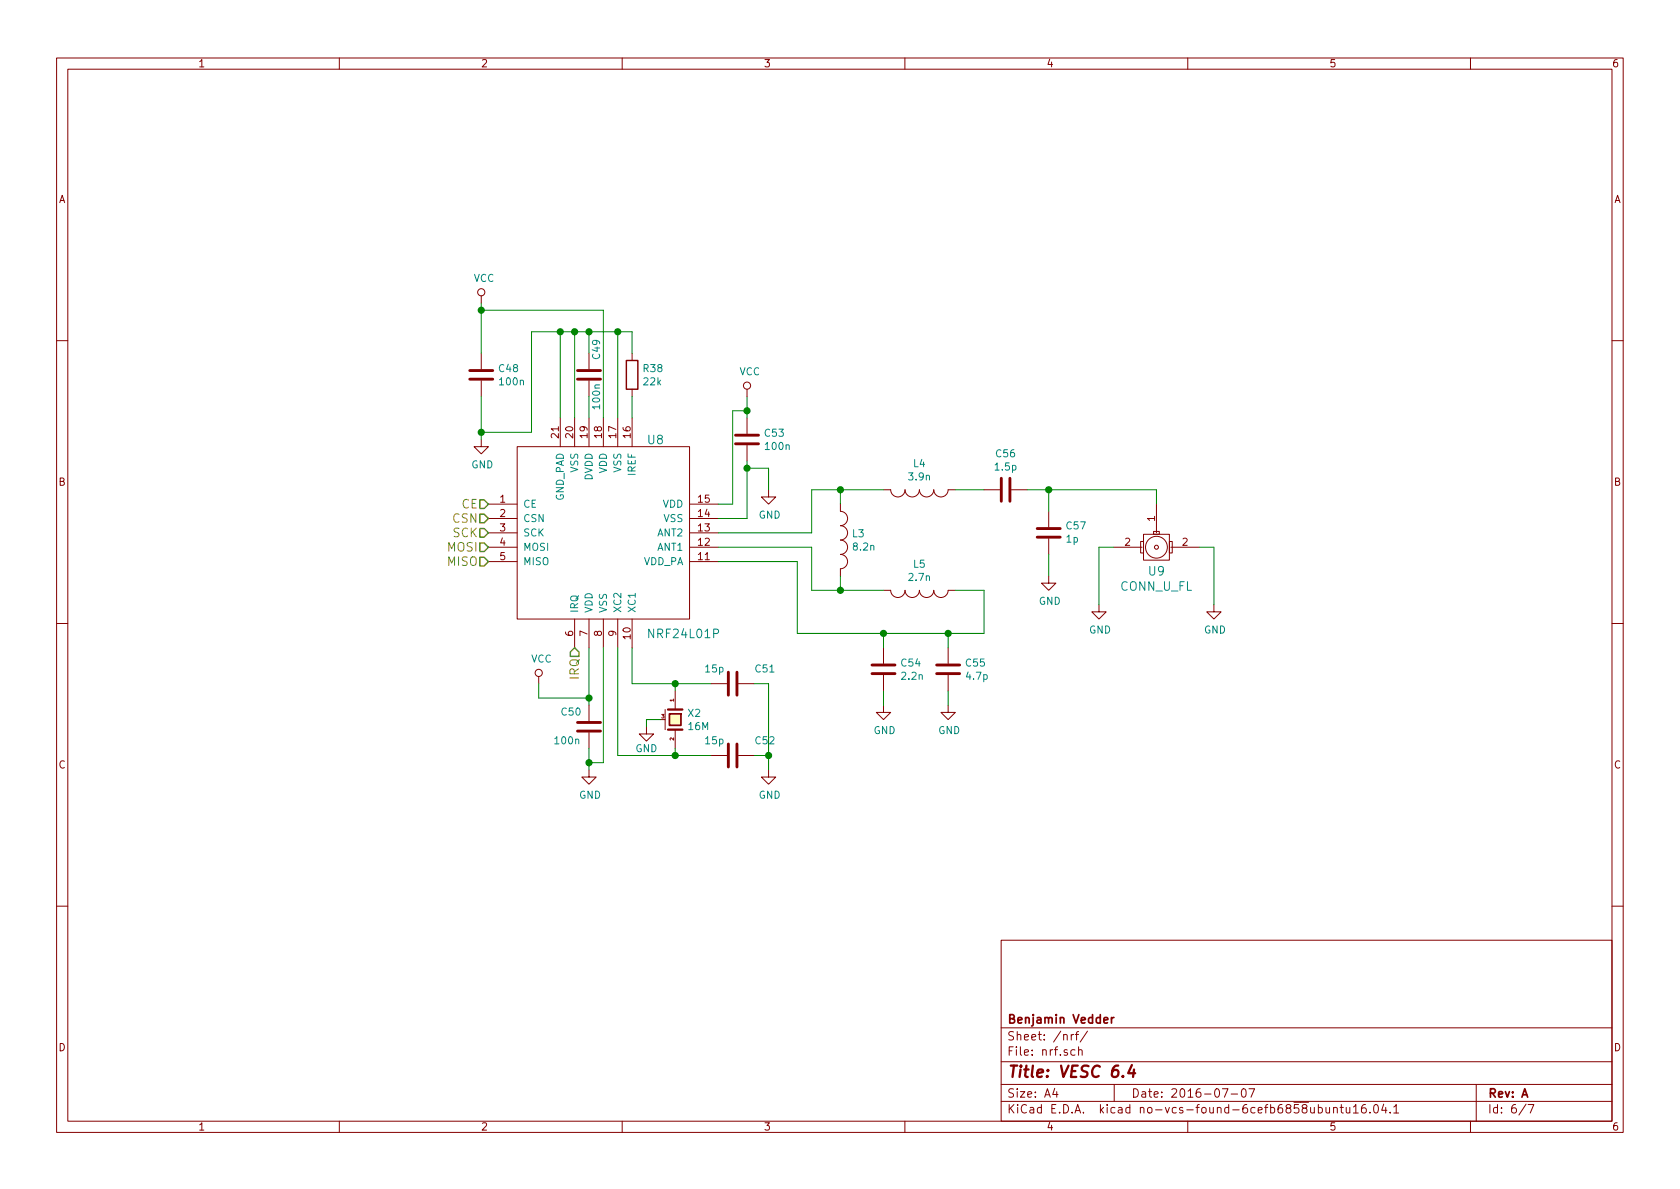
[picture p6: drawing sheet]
<svg xmlns="http://www.w3.org/2000/svg" width="297mm" height="210mm" viewBox="0 0 297 210" stroke-linecap="round" stroke-linejoin="round" font-family="sans-serif">
<g fill="none" stroke="#840000" stroke-width=".18">
<path d="M10 10.3h277v189.9h-277zM12 12.2h273v186.1h-273zM60 10.3v1.9M110 10.3v1.9M160 10.3v1.9M210 10.3v1.9M260 10.3v1.9M85.1 52.3v1.3M10 60.2h2M85.1 77.7v1.3h1.3l-1.3 1.3-1.3-1.3h1.3M85.1 62.5v2.8M85.1 67.3v2.8"/>
<path d="M91.4 79h30.5v30.5h-30.5zM99.1 73.9v5.1M101.6 73.9v5.1M104.1 62.5v2.8M104.1 67.3v2.8M104.1 73.9v5.1M106.7 73.9v5.1M109.2 73.9v5.1M111.8 62.5v1.2M111.8 68.8v1.3M111.8 73.9v5.1M132.1 68.8v1.3"/>
<path d="M132.1 73.9v2.8M132.1 78.7v2.8M285 60.2h2M86.4 89.1h5M86.4 91.7h5M86.4 94.2h5M86.4 96.8h5M86.4 99.3h5M121.9 89.1h5.1M121.9 91.7h5.1M121.9 94.2h5.1M121.9 96.8h5.1"/>
<path d="M121.9 99.3h5.1M135.9 86.6v1.3h1.3l-1.3 1.2-1.3-1.2h1.3M148.6 89.1v1.3a1.27 1.27 0 0 1 1.3 1.3 1.27 1.27 0 0 1-1.3 1.3 1.27 1.27 0 0 1 1.3 1.2 1.27 1.27 0 0 1-1.3 1.3 1.27 1.27 0 0 1 1.3 1.3 1.27 1.27 0 0 1-1.3 1.2 1.27 1.27 0 0 1 1.3 1.3 1.27 1.27 0 0 1-1.3 1.3v1.2M156.2 86.6h1.3a1.27 1.27 0 0 0 1.2 1.3 1.27 1.27 0 0 0 1.3-1.3 1.27 1.27 0 0 0 1.3 1.3 1.27 1.27 0 0 0 1.3-1.3 1.27 1.27 0 0 0 1.2 1.3 1.27 1.27 0 0 0 1.3-1.3 1.27 1.27 0 0 0 1.3 1.3 1.27 1.27 0 0 0 1.2-1.3h1.3M174 86.6h2.8M178.8 86.6h2.8M185.4 90.4v2.8M185.4 95.2v2.8M196.8 96.8h5.1M201.7 95.8h.5v2h-.5zM202.2 94.5h4.6v4.6h-4.6zM204 94h1v.5h-1z"/>
<path d="M204.5 96.8h.1M204.5 89.1v5.1M206.8 95.8h.5v2h-.5zM207 96.8h5.1M10 110.3h2M95.2 119.6v1.3M101.6 109.5v5M104.1 109.5v5M106.7 109.5v5M109.2 109.5v5M111.8 109.5v5M156.2 104.4h1.3a1.27 1.27 0 0 0 1.2 1.3 1.27 1.27 0 0 0 1.3-1.3 1.27 1.27 0 0 0 1.3 1.3 1.27 1.27 0 0 0 1.3-1.3 1.27 1.27 0 0 0 1.2 1.3 1.27 1.27 0 0 0 1.3-1.3 1.27 1.27 0 0 0 1.3 1.3 1.27 1.27 0 0 0 1.2-1.3h1.3"/>
<path d="M156.2 114.5v2.8M156.2 119.4v2.8M167.6 114.5v2.8M167.6 119.4v2.8M185.4 101.8v1.3h1.3l-1.3 1.3-1.3-1.3h1.3M194.3 106.9v1.3h1.3l-1.3 1.3-1.3-1.3h1.3M214.6 106.9v1.3h1.3l-1.3 1.3-1.2-1.3h1.2M285 110.3h2M104.1 136.1v1.3h1.3l-1.3 1.3-1.2-1.3h1.2M104.1 124.7v2.8M104.1 129.5v2.8M114.3 128.5v1.3h1.3l-1.3 1.3-1.3-1.3h1.3"/>
<path d="M117.6 125.5v3.5M119.4 122.2v3.3M119.4 129v3.3M125.7 120.9h2.8M125.7 133.6h2.8M130.6 120.9h2.7M130.6 133.6h2.7M135.9 136.1v1.3h1.3l-1.3 1.3-1.3-1.3h1.3M156.2 124.7v1.3h1.3l-1.3 1.2-1.3-1.2h1.3M167.6 124.7v1.3h1.3l-1.3 1.2-1.2-1.2h1.2M10 160.2h2M177 166.3h108v32h-108z"/>
<path d="M285 160.2h2M60 198.3v1.9M110 198.3v1.9M160 198.3v1.9M177 194.8h108M177 191.8h108M177 187.8h108M177 181.8h108M186.5 192.5l-.4 1h1M186.8 193v1M189.4 182.9v1M189.8 182.9l-.4 .3"/>
<path d="M190.1 185.7l-.5-.1-.3 .3 .1 .6 .2 .1 .5-.1M190.1 182.9h.6M190.7 185.7l.2-.1 .4 .1v.9M190.7 182.4l-.4 .2v1.3M190.7 185.1v1.5M192.3 182.3l-1.3 2M197 191.8v3M210 198.3v1.9M216.1 192.5h1l-.6 1.5M217.7 193.5h1.1M219.6 192.7l.4-.2a.94 .94 0 0 1 0 1.5 .82 .82 0 0 1-.4-1.3zM220.8 192.5h1l-.6 1.5"/>
<path d="M233.1 195.9l.4-.1 .3 .3-.1 .6-.2 .1-.4-.1M233.1 195.3v1.5M234.4 195.8l.1 .9 .4 .1 .2-.1M235.1 195.8v1M235.8 196l.1-.1a.37 .37 0 0 1 .5 .1v.8M235.8 195.8v1M236.9 195.8h.6M237.2 195.3v1.3l.3 .2M238 195.8l.1 .9 .3 .1 .3-.1M238.7 195.8v1M239.3 195.8l.4-.5v1.5M239.3 196.8h.9"/>
<path d="M241.4 195.3a.62 .62 0 0 0-.7 .7l.1 .7 .2 .1 .5-.1 .1-.5-.2-.2-.4-.1-.3 .3M242.2 196.7v.1M243 195.5l.4-.2a.94 .94 0 0 1 0 1.5l-.5-.3v-.6zM244.7 195.2l-.4 1.1h.9M245 195.8v1M245.8 196.7v.1M246.4 195.8l.5-.5v1.5M246.4 196.8h.9M260 198.3v1.9M261 191.8v6.5M269.8 195.2l-1.2 2M270.2 195.3h1l-.6 1.5"/>
<circle cx="85.1" cy="51.7" r=".63"/>
<circle cx="132.1" cy="68.2" r=".63"/>
<circle cx="204.5" cy="96.8" r=".36"/>
<circle cx="204.5" cy="96.8" r="1.93"/>
<circle cx="95.2" cy="119" r=".63"/>
</g>
<path d="M118.1 125.5h2.5M118.1 129h2.5M200.1 188.3l-.6 1.5h1.2M200.5 189.1l-.2 1.3" fill="none" stroke="#840000" stroke-width=".41"/>
<path d="M118.4 126.2h2v2.1h-2zM196.5 179.9v1M197 179.9l-.5 .3M195.2 180.4l.7-.1-.1-.3-.4-.1-.2 .2v.7h.6" fill="none" stroke="#840000" stroke-width=".3"/>
<path d="M84.8 88.4h.8l.8 .7-.8 .8h-.8zM84.8 90.9h.8l.8 .8-.8 .8h-.8zM84.8 93.5h.8l.8 .7-.8 .8h-.8zM84.8 96h.8l.8 .8-.8 .7h-.8zM84.8 98.5h.8l.8 .8-.8 .8h-.8zM101.6 114.5l.8 .8v.8h-1.6v-.8z" fill="none" stroke="#848400" stroke-width=".25"/>
<g fill="none" stroke="#840000" stroke-width=".51">
<path d="M83.1 67.1h4M83.1 65.5h4M102.1 67.1h4.1M102.1 65.5h4.1M130 78.5h4.1M130 77h4.1M177 84.6v4M178.6 84.6v4M183.4 93.5h4.1M183.4 95h4.1M128.8 118.9v4M130.3 118.9v4"/>
<path d="M154.2 119.1h4M154.2 117.6h4M165.6 119.1h4.1M165.6 117.6h4.1M102.1 127.8h4.1M102.1 129.3h4.1M128.8 131.6v4M130.3 131.6v4"/>
</g>
<path d="M110.7 63.7h2.1v5.1h-2.1z" fill="none" stroke="#840000" stroke-width=".25"/>
<g fill="none" stroke="#008400" stroke-width=".18">
<path d="M85.1 54.9h21.6v19M85.1 53.6v8.9M99.1 58.7v15.2M101.6 58.7v15.2M104.1 58.7v3.8M109.2 58.7v15.2M85.1 70.1v7.6M104.1 70.1v3.8M111.8 62.5v-3.8h-17.8v17.7h-8.9M111.8 70.1v3.8M132.1 70.1v3.8M132.1 72.6h-2.6v16.5h-2.5"/>
<path d="M127 96.8h16.5v7.6h12.7M127 99.3h14v12.7h33v-7.6h-5.1M132.1 81.5v10.2h-5.1M132.1 82.8h3.8v3.8M148.6 86.6v2.5M156.2 86.6h-12.7v7.6h-16.5M168.9 86.6h5.1M181.6 86.6h22.9v2.5M185.4 86.6v3.8M185.4 98v3.8M196.8 96.8h-2.5v10.1M212.1 96.8h2.5v10.1"/>
<path d="M104.1 114.5v10.2M106.7 114.5v20.4h-2.6M109.2 114.5v19.1h16.5M111.8 114.5v6.4h13.9M148.6 101.8v2.6M156.2 112v2.5M167.6 112v2.5M95.2 120.9v2.5h8.9M104.1 132.3v3.8M116.8 127.2h-2.5v1.3M119.4 120.9v1.3M119.4 132.3v1.3"/>
<path d="M133.3 120.9h2.6v15.2M133.3 133.6h2.6M156.2 122.2v2.5M167.6 122.2v2.5"/>
</g>
<g fill="#008400" stroke="#008400" stroke-width=".25">
<circle cx="85.1" cy="76.4" r=".51"/>
<circle cx="109.2" cy="58.7" r=".51"/>
<circle cx="101.6" cy="58.7" r=".51"/>
<circle cx="99.1" cy="58.7" r=".51"/>
<circle cx="104.1" cy="58.7" r=".51"/>
<circle cx="85.1" cy="54.9" r=".51"/>
<circle cx="132.1" cy="82.8" r=".51"/>
<circle cx="132.1" cy="72.6" r=".51"/>
<circle cx="104.1" cy="134.9" r=".51"/>
<circle cx="104.1" cy="123.4" r=".51"/>
<circle cx="119.4" cy="120.9" r=".51"/>
<circle cx="119.4" cy="133.6" r=".51"/>
<circle cx="135.9" cy="133.6" r=".51"/>
<circle cx="148.6" cy="104.4" r=".51"/>
<circle cx="148.6" cy="86.6" r=".51"/>
<circle cx="156.2" cy="112" r=".51"/>
<circle cx="167.6" cy="112" r=".51"/>
<circle cx="185.4" cy="86.6" r=".51"/>
</g>
<path d="M118.4 126.2h2v2.1h-2z" fill="#ffffc2" stroke="#ffffc2" stroke-width=".18"/>
<text font-size="2.8" fill="#840000" x="178" y="190.5">Title: VESC 6.4</text>
<g font-size="2.1" fill="#008484">
<text x="114.6" y="78.6">U8</text>
<text x="203.1" y="101.8">U9</text>
<text x="198.1" y="104.5">CONN_U_FL</text>
<text x="115" y="112.8">NRF24L01P</text>
</g>
<g font-size="2.1" fill="#848400">
<text x="81.6" y="89.9">CE</text>
<text x="80.1" y="92.5">CSN</text>
<text x="80.1" y="95">SCK</text>
<text x="79.1" y="97.5">MOSI</text>
<text x="79.1" y="100.1">MISO</text>
<text x="102.4" y="120.1" transform="rotate(-90 102.4 120.1)">IRQ</text>
</g>
<g font-size="2.1" fill="#840000">
<text x="178" y="184">Sheet: /nrf/</text>
<text x="178" y="181">Benjamin Vedder</text>
<text x="178" y="186.7">File: nrf.sch</text>
<text x="178" y="196.9">KiCad E.D.A. kicad no-vcs-found-6cefb6858ubuntu16.04.1</text>
<text x="178" y="194.1">Size: A4</text>
<text x="200" y="194.1">Date: 2016-07-07</text>
<text x="263" y="194.1">Rev: A</text>
<text x="263" y="196.9">Id: 6/7</text>
</g>
<g font-size="1.8" fill="#840000">
<text x="35" y="11.9">1</text>
<text x="85" y="11.9">2</text>
<text x="135" y="11.9">3</text>
<text x="185" y="11.9">4</text>
<text x="235" y="11.9">5</text>
<text x="285" y="11.9">6</text>
<text x="10.4" y="35.9">A</text>
<text x="285.4" y="35.9">A</text>
<text x="98.8" y="77.4" transform="rotate(-90 98.8 77.4)">21</text>
<text x="101.3" y="77.4" transform="rotate(-90 101.3 77.4)">20</text>
<text x="103.9" y="77.4" transform="rotate(-90 103.9 77.4)">19</text>
<text x="106.4" y="77.4" transform="rotate(-90 106.4 77.4)">18</text>
<text x="109" y="77.4" transform="rotate(-90 109 77.4)">17</text>
<text x="111.5" y="77.4" transform="rotate(-90 111.5 77.4)">16</text>
<text x="10.4" y="85.9">B</text>
<text x="88.4" y="88.9">1</text>
<text x="123.5" y="88.9">15</text>
<text x="285.4" y="85.9">B</text>
<text x="88.4" y="91.4">2</text>
<text x="88.4" y="94">3</text>
<text x="123.5" y="94">13</text>
<text x="123.5" y="91.4">14</text>
<text x="204.2" y="92.2" transform="rotate(-90 204.2 92.2)">1</text>
<text x="88.4" y="96.5">4</text>
<text x="88.4" y="99.1">5</text>
<text x="123.5" y="99.1">11</text>
<text x="123.5" y="96.5">12</text>
<text x="198.9" y="96.5">2</text>
<text x="209.1" y="96.5">2</text>
<text x="101.3" y="112.5" transform="rotate(-90 101.3 112.5)">6</text>
<text x="103.9" y="112.5" transform="rotate(-90 103.9 112.5)">7</text>
<text x="106.4" y="112.5" transform="rotate(-90 106.4 112.5)">8</text>
<text x="109" y="112.5" transform="rotate(-90 109 112.5)">9</text>
<text x="111.5" y="113" transform="rotate(-90 111.5 113)">10</text>
<text x="10.4" y="135.9">C</text>
<text x="285.4" y="135.9">C</text>
<text x="10.4" y="185.9">D</text>
<text x="285.4" y="185.9">D</text>
<text x="35" y="199.9">1</text>
<text x="85" y="199.9">2</text>
<text x="135" y="199.9">3</text>
<text x="185" y="199.9">4</text>
<text x="235" y="199.9">5</text>
<text x="285" y="199.9">6</text>
</g>
<g font-size="1.8" fill="#008484">
<text x="83.7" y="49.9">VCC</text>
<text x="88.3" y="65.8">C48</text>
<text x="106.1" y="63.4" transform="rotate(-90 106.1 63.4)">C49</text>
<text x="113.8" y="65.8">R38</text>
<text x="88.5" y="68.1">100n</text>
<text x="113.9" y="68.1">22k</text>
<text x="130.7" y="66.4">VCC</text>
<text x="106.1" y="72.2" transform="rotate(-90 106.1 72.2)">100n</text>
<text x="135.3" y="77.2">C53</text>
<text x="83.3" y="82.8">GND</text>
<text x="102.2" y="83.5" transform="rotate(-90 102.2 83.5)">VSS</text>
<text x="107.3" y="83.7" transform="rotate(-90 107.3 83.7)">VDD</text>
<text x="109.9" y="83.5" transform="rotate(-90 109.9 83.5)">VSS</text>
<text x="135.5" y="79.6">100n</text>
<text x="161.5" y="82.6">L4</text>
<text x="176" y="83.2">1.5p</text>
<text x="176.2" y="80.9">C56</text>
<text x="92.5" y="89.8">CE</text>
<text x="99.7" y="88.6" transform="rotate(-90 99.7 88.6)">GND_PAD</text>
<text x="104.8" y="85" transform="rotate(-90 104.8 85)">DVDD</text>
<text x="112.4" y="84" transform="rotate(-90 112.4 84)">IREF</text>
<text x="117.2" y="89.8">VDD</text>
<text x="160.8" y="85">3.9n</text>
<text x="92.5" y="92.3">CSN</text>
<text x="92.5" y="94.9">SCK</text>
<text x="116.3" y="94.9">ANT2</text>
<text x="117.4" y="92.3">VSS</text>
<text x="134.1" y="91.7">GND</text>
<text x="150.7" y="95">L3</text>
<text x="188.6" y="96">1p</text>
<text x="188.6" y="93.6">C57</text>
<text x="92.5" y="97.4">MOSI</text>
<text x="92.5" y="99.9">MISO</text>
<text x="113.7" y="99.9">VDD_PA</text>
<text x="116.3" y="97.4">ANT1</text>
<text x="151" y="97.4">8.2n</text>
<text x="161.5" y="100.4">L5</text>
<text x="160.8" y="102.7">2.7n</text>
<text x="183.7" y="107">GND</text>
<text x="102.2" y="108.5" transform="rotate(-90 102.2 108.5)">IRQ</text>
<text x="104.8" y="108.5" transform="rotate(-90 104.8 108.5)">VDD</text>
<text x="107.3" y="108.5" transform="rotate(-90 107.3 108.5)">VSS</text>
<text x="109.9" y="108.5" transform="rotate(-90 109.9 108.5)">XC2</text>
<text x="112.4" y="108.5" transform="rotate(-90 112.4 108.5)">XC1</text>
<text x="192.6" y="112">GND</text>
<text x="212.9" y="112">GND</text>
<text x="93.9" y="117.2">VCC</text>
<text x="124.8" y="118.9">15p</text>
<text x="133.6" y="118.9">C51</text>
<text x="159.4" y="117.9">C54</text>
<text x="170.8" y="117.9">C55</text>
<text x="159.5" y="120.2">2.2n</text>
<text x="171" y="120.2">4.7p</text>
<text x="98.2" y="131.6">100n</text>
<text x="99.3" y="126.5">C50</text>
<text x="121.7" y="126.8">X2</text>
<text x="121.8" y="129.1">16M</text>
<text x="124.8" y="131.6">15p</text>
<text x="133.6" y="131.6">C52</text>
<text x="154.5" y="129.8">GND</text>
<text x="165.9" y="129.8">GND</text>
<text x="112.3" y="133">GND</text>
<text x="102.4" y="141.2">GND</text>
<text x="134.1" y="141.2">GND</text>
</g>
<g font-size=".9" fill="#840000">
<text x="119.2" y="124" transform="rotate(-90 119.2 124)">1</text>
<text x="117" y="127">3</text>
<text x="119.2" y="130.9" transform="rotate(-90 119.2 130.9)">2</text>
</g>
</svg>
